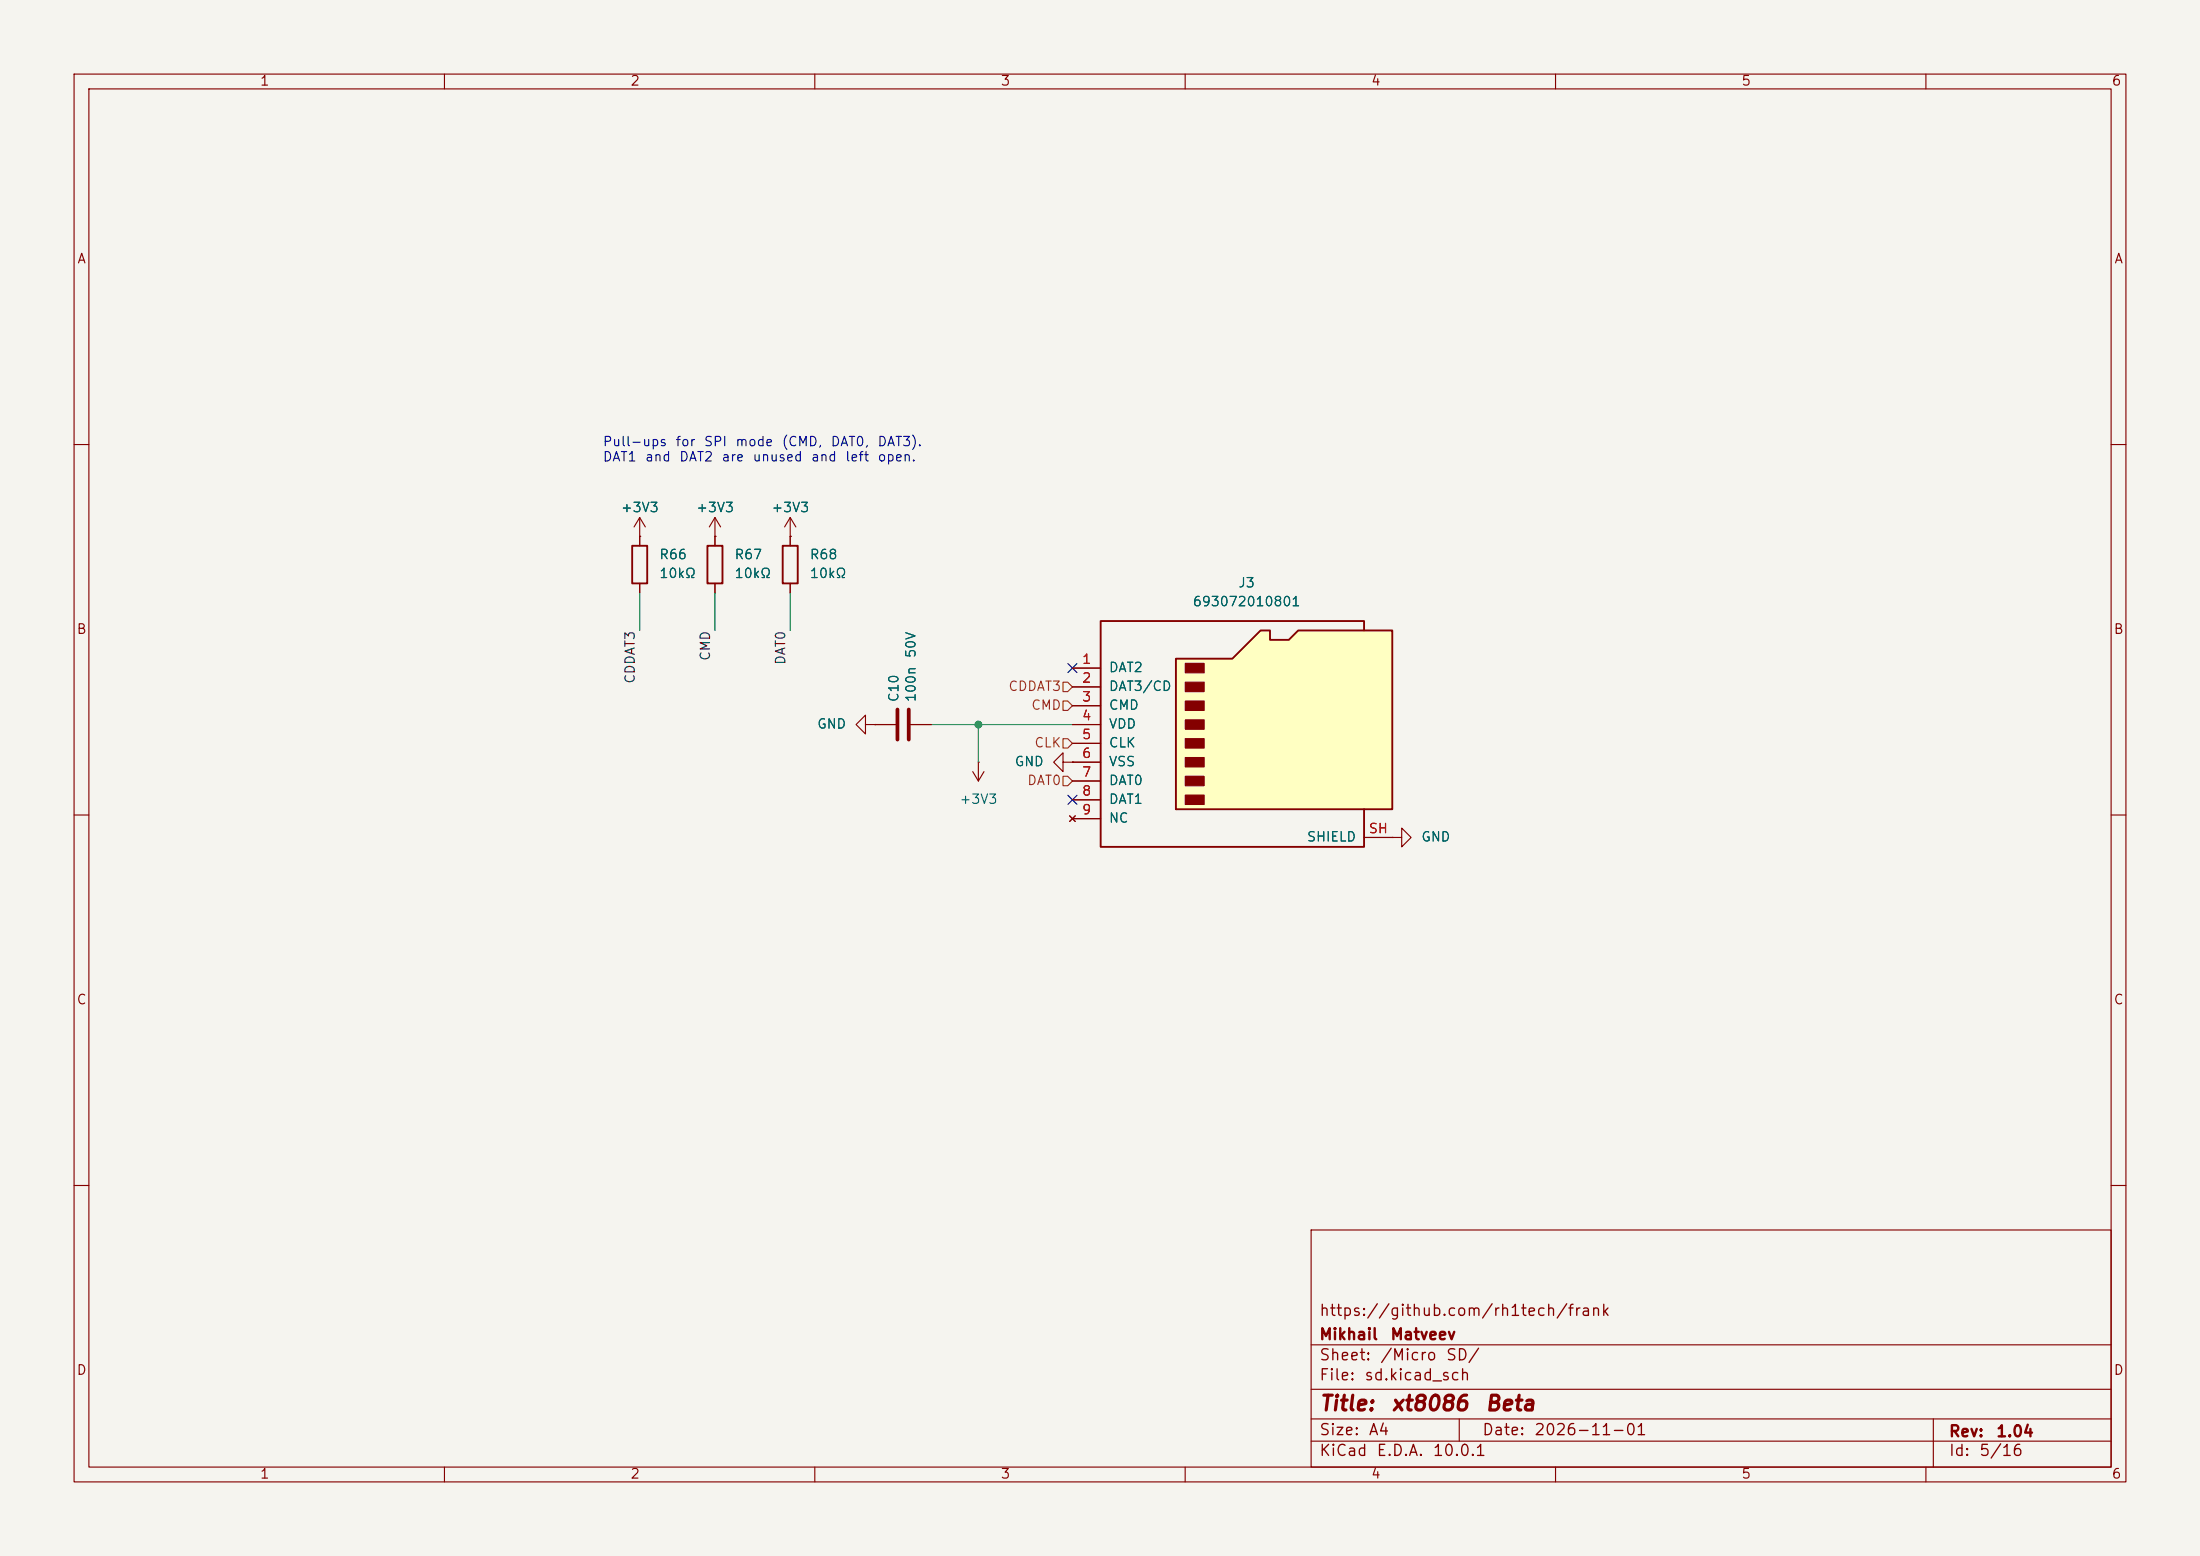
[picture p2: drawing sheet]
(kicad_sch
 (version 20260306)
 (generator "eeschema")
 (generator_version "10.0")
 (paper "A4")
 (title_block
  (title "${NAME} ${MODEL}")
  (date "${DATE}")
  (rev "${VERSION}")
  (company "Mikhail Matveev")
  (comment 1 "https://github.com/rh1tech/frank"))
 (lib_symbols
  (symbol "xt8086:+3V3"
   (power global)
   (pin_numbers (hide yes))
   (pin_names
    (offset 0) (hide yes)) (exclude_from_sim no) (in_bom yes) (on_board yes)
   (in_pos_files yes)
   (duplicate_pin_numbers_are_jumpers no)
   (property "Reference" "#PWR" (at 0 -3.81 0) (show_name no) (do_not_autoplace no) (hide yes) (effects (font (size 1.27 1.27))))
   (property "Value" "+3V3" (at 0 3.556 0) (show_name no) (do_not_autoplace no) (effects (font (size 1.27 1.27))))
   (property "Footprint" "" (at 0 0 0) (show_name no) (do_not_autoplace no) (hide yes) (effects (font (size 1.27 1.27))))
   (property "Datasheet" "" (at 0 0 0) (show_name no) (do_not_autoplace no) (hide yes) (effects (font (size 1.27 1.27))))
   (property "Description" "Power symbol creates a global label with name \"+3V3\"" (at 0 0 0) (show_name no) (do_not_autoplace no) (hide yes) (effects (font (size 1.27 1.27))))
   (symbol "+3V3_0_1"
    (polyline (pts (xy -0.762 1.27) (xy 0 2.54)) (stroke (width 0) (type default)) (fill (type none)))
    (polyline (pts (xy 0 2.54) (xy 0.762 1.27)) (stroke (width 0) (type default)) (fill (type none)))
    (polyline (pts (xy 0 0) (xy 0 2.54)) (stroke (width 0) (type default)) (fill (type none))))
   (symbol "+3V3_1_1"
    (pin power_in line (at 0 0 90) (length 0) (name "" (effects (font (size 1.27 1.27)))) (number "1" (effects (font (size 1.27 1.27))))))
   (embedded_fonts no))
  (symbol "xt8086:C"
   (pin_numbers (hide yes))
   (pin_names
    (offset 0.254)) (exclude_from_sim no) (in_bom yes) (on_board yes)
   (in_pos_files yes)
   (duplicate_pin_numbers_are_jumpers no)
   (property "Reference" "C" (at 0.635 2.54 0) (show_name no) (do_not_autoplace no) (effects (font (size 1.27 1.27)) (justify left)))
   (property "Value" "C" (at 0.635 -2.54 0) (show_name no) (do_not_autoplace no) (effects (font (size 1.27 1.27)) (justify left)))
   (property "Footprint" "" (at 0.9652 -3.81 0) (show_name no) (do_not_autoplace no) (hide yes) (effects (font (size 1.27 1.27))))
   (property "Datasheet" "" (at 0 0 0) (show_name no) (do_not_autoplace no) (hide yes) (effects (font (size 1.27 1.27))))
   (property "Description" "Unpolarized capacitor" (at 0 0 0) (show_name no) (do_not_autoplace no) (hide yes) (effects (font (size 1.27 1.27))))
   (symbol "C_0_1"
    (polyline (pts (xy -2.032 0.762) (xy 2.032 0.762)) (stroke (width 0.508) (type default)) (fill (type none)))
    (polyline (pts (xy -2.032 -0.762) (xy 2.032 -0.762)) (stroke (width 0.508) (type default)) (fill (type none))))
   (symbol "C_1_1"
    (pin passive line (at 0 3.81 270) (length 2.794) (name "" (effects (font (size 1.27 1.27)))) (number "1" (effects (font (size 1.27 1.27)))))
    (pin passive line (at 0 -3.81 90) (length 2.794) (name "" (effects (font (size 1.27 1.27)))) (number "2" (effects (font (size 1.27 1.27))))))
   (embedded_fonts no))
  (symbol "xt8086:GND"
   (power global)
   (pin_numbers (hide yes))
   (pin_names
    (offset 0) (hide yes)) (exclude_from_sim no) (in_bom yes) (on_board yes)
   (in_pos_files yes)
   (duplicate_pin_numbers_are_jumpers no)
   (property "Reference" "#PWR" (at 0 -6.35 0) (show_name no) (do_not_autoplace no) (hide yes) (effects (font (size 1.27 1.27))))
   (property "Value" "GND" (at 0 -3.81 0) (show_name no) (do_not_autoplace no) (effects (font (size 1.27 1.27))))
   (property "Footprint" "" (at 0 0 0) (show_name no) (do_not_autoplace no) (hide yes) (effects (font (size 1.27 1.27))))
   (property "Datasheet" "" (at 0 0 0) (show_name no) (do_not_autoplace no) (hide yes) (effects (font (size 1.27 1.27))))
   (property "Description" "Power symbol creates a global label with name \"GND\" , ground" (at 0 0 0) (show_name no) (do_not_autoplace no) (hide yes) (effects (font (size 1.27 1.27))))
   (symbol "GND_0_1"
    (polyline (pts (xy 0 0) (xy 0 -1.27) (xy 1.27 -1.27) (xy 0 -2.54) (xy -1.27 -1.27) (xy 0 -1.27)) (stroke (width 0) (type default)) (fill (type none))))
   (symbol "GND_1_1"
    (pin power_in line (at 0 0 270) (length 0) (name "" (effects (font (size 1.27 1.27)))) (number "1" (effects (font (size 1.27 1.27))))))
   (embedded_fonts no))
  (symbol "xt8086:Micro_SD_Card"
   (pin_names
    (offset 1.016)) (exclude_from_sim no) (in_bom yes) (on_board yes)
   (in_pos_files yes)
   (duplicate_pin_numbers_are_jumpers no)
   (property "Reference" "J" (at -16.51 15.24 0) (show_name no) (do_not_autoplace no) (effects (font (size 1.27 1.27))))
   (property "Value" "Micro_SD_Card" (at 16.51 15.24 0) (show_name no) (do_not_autoplace no) (effects (font (size 1.27 1.27)) (justify right)))
   (property "Footprint" "" (at 29.21 7.62 0) (show_name no) (do_not_autoplace no) (hide yes) (effects (font (size 1.27 1.27))))
   (property "Datasheet" "https://www.we-online.com/components/products/datasheet/693072010801.pdf" (at 0 0 0) (show_name no) (do_not_autoplace no) (hide yes) (effects (font (size 1.27 1.27))))
   (property "Description" "Micro SD Card Socket" (at 0 0 0) (show_name no) (do_not_autoplace no) (hide yes) (effects (font (size 1.27 1.27))))
   (symbol "Micro_SD_Card_0_1"
    (polyline (pts (xy -8.89 -11.43) (xy -8.89 8.89) (xy -1.27 8.89) (xy 2.54 12.7) (xy 3.81 12.7) (xy 3.81 11.43) (xy 6.35 11.43) (xy 7.62 12.7) (xy 20.32 12.7) (xy 20.32 -11.43) (xy -8.89 -11.43)) (stroke (width 0.254) (type default)) (fill (type background)))
    (rectangle (start -7.62 8.255) (end -5.08 6.985) (stroke (width 0) (type default)) (fill (type outline)))
    (rectangle (start -7.62 5.715) (end -5.08 4.445) (stroke (width 0) (type default)) (fill (type outline)))
    (rectangle (start -7.62 3.175) (end -5.08 1.905) (stroke (width 0) (type default)) (fill (type outline)))
    (rectangle (start -7.62 0.635) (end -5.08 -0.635) (stroke (width 0) (type default)) (fill (type outline)))
    (rectangle (start -7.62 -1.905) (end -5.08 -3.175) (stroke (width 0) (type default)) (fill (type outline)))
    (rectangle (start -7.62 -4.445) (end -5.08 -5.715) (stroke (width 0) (type default)) (fill (type outline)))
    (rectangle (start -7.62 -6.985) (end -5.08 -8.255) (stroke (width 0) (type default)) (fill (type outline)))
    (rectangle (start -7.62 -9.525) (end -5.08 -10.795) (stroke (width 0) (type default)) (fill (type outline)))
    (polyline (pts (xy 16.51 12.7) (xy 16.51 13.97) (xy -19.05 13.97) (xy -19.05 -16.51) (xy 16.51 -16.51) (xy 16.51 -11.43)) (stroke (width 0.254) (type default)) (fill (type none))))
   (symbol "Micro_SD_Card_1_1"
    (pin bidirectional line (at -22.86 7.62 0) (length 3.81) (name "DAT2" (effects (font (size 1.27 1.27)))) (number "1" (effects (font (size 1.27 1.27)))))
    (pin bidirectional line (at -22.86 5.08 0) (length 3.81) (name "DAT3/CD" (effects (font (size 1.27 1.27)))) (number "2" (effects (font (size 1.27 1.27)))))
    (pin input line (at -22.86 2.54 0) (length 3.81) (name "CMD" (effects (font (size 1.27 1.27)))) (number "3" (effects (font (size 1.27 1.27)))))
    (pin passive line (at -22.86 0 0) (length 3.81) (name "VDD" (effects (font (size 1.27 1.27)))) (number "4" (effects (font (size 1.27 1.27)))))
    (pin input line (at -22.86 -2.54 0) (length 3.81) (name "CLK" (effects (font (size 1.27 1.27)))) (number "5" (effects (font (size 1.27 1.27)))))
    (pin passive line (at -22.86 -5.08 0) (length 3.81) (name "VSS" (effects (font (size 1.27 1.27)))) (number "6" (effects (font (size 1.27 1.27)))))
    (pin bidirectional line (at -22.86 -7.62 0) (length 3.81) (name "DAT0" (effects (font (size 1.27 1.27)))) (number "7" (effects (font (size 1.27 1.27)))))
    (pin bidirectional line (at -22.86 -10.16 0) (length 3.81) (name "DAT1" (effects (font (size 1.27 1.27)))) (number "8" (effects (font (size 1.27 1.27)))))
    (pin no_connect line (at -22.86 -12.7 0) (length 3.81) (name "NC" (effects (font (size 1.27 1.27)))) (number "9" (effects (font (size 1.27 1.27)))))
    (pin passive line (at 20.32 -15.24 180) (length 3.81) (name "SHIELD" (effects (font (size 1.27 1.27)))) (number "SH" (effects (font (size 1.27 1.27))))))
   (embedded_fonts no))
  (symbol "xt8086:R"
   (pin_numbers (hide yes))
   (pin_names
    (offset 0)) (exclude_from_sim no) (in_bom yes) (on_board yes)
   (in_pos_files yes)
   (duplicate_pin_numbers_are_jumpers no)
   (property "Reference" "R" (at 2.032 0 90) (show_name no) (do_not_autoplace no) (effects (font (size 1.27 1.27))))
   (property "Value" "R" (at 0 0 90) (show_name no) (do_not_autoplace no) (effects (font (size 1.27 1.27))))
   (property "Footprint" "" (at -1.778 0 90) (show_name no) (do_not_autoplace no) (hide yes) (effects (font (size 1.27 1.27))))
   (property "Datasheet" "" (at 0 0 0) (show_name no) (do_not_autoplace no) (hide yes) (effects (font (size 1.27 1.27))))
   (property "Description" "Resistor" (at 0 0 0) (show_name no) (do_not_autoplace no) (hide yes) (effects (font (size 1.27 1.27))))
   (symbol "R_0_1"
    (rectangle (start -1.016 -2.54) (end 1.016 2.54) (stroke (width 0.254) (type default)) (fill (type none))))
   (symbol "R_1_1"
    (pin passive line (at 0 3.81 270) (length 1.27) (name "" (effects (font (size 1.27 1.27)))) (number "1" (effects (font (size 1.27 1.27)))))
    (pin passive line (at 0 -3.81 90) (length 1.27) (name "" (effects (font (size 1.27 1.27)))) (number "2" (effects (font (size 1.27 1.27))))))
   (embedded_fonts no)))
 (text "Pull-ups for SPI mode (CMD, DAT0, DAT3).\nDAT1 and DAT2 are unused and left open."
  (exclude_from_sim no)
  (at 81.28 60.96 0)
  (effects (font (size 1.27 1.27)) (justify left)))
 (junction
  (at 132.08 97.79)
  (diameter 0)
  (color 0 0 0 0))
 (no_connect
  (at 144.78 107.95))
 (no_connect
  (at 144.78 90.17))
 (wire
  (pts (xy 106.68 80.01) (xy 106.68 85.09))
  (stroke (width 0) (type default)))
 (wire
  (pts (xy 86.36 80.01) (xy 86.36 85.09))
  (stroke (width 0) (type default)))
 (wire
  (pts (xy 96.52 80.01) (xy 96.52 85.09))
  (stroke (width 0) (type default)))
 (wire
  (pts (xy 132.08 97.79) (xy 125.73 97.79))
  (stroke (width 0) (type default)))
 (wire
  (pts (xy 132.08 97.79) (xy 144.78 97.79))
  (stroke (width 0) (type default)))
 (wire
  (pts (xy 132.08 102.87) (xy 132.08 97.79))
  (stroke (width 0) (type default)))
 (label "DAT0"
  (at 106.68 85.09 270)
  (effects (font (size 1.27 1.27)) (justify right bottom)))
 (label "CDDAT3"
  (at 86.36 85.09 270)
  (effects (font (size 1.27 1.27)) (justify right bottom)))
 (label "CMD"
  (at 96.52 85.09 270)
  (effects (font (size 1.27 1.27)) (justify right bottom)))
 (hierarchical_label "CMD"
  (shape input)
  (at 144.78 95.25 180)
  (effects (font (size 1.27 1.27)) (justify right)))
 (hierarchical_label "DAT0"
  (shape input)
  (at 144.78 105.41 180)
  (effects (font (size 1.27 1.27)) (justify right)))
 (hierarchical_label "CDDAT3"
  (shape input)
  (at 144.78 92.71 180)
  (effects (font (size 1.27 1.27)) (justify right)))
 (hierarchical_label "CLK"
  (shape input)
  (at 144.78 100.33 180)
  (effects (font (size 1.27 1.27)) (justify right)))
 (symbol
  (lib_id "xt8086:+3V3")
  (at 86.36 72.39 0)
  (unit 1)
  (body_style 1)
  (exclude_from_sim no)
  (in_bom yes)
  (on_board yes)
  (in_pos_files no)
  (dnp no)
  (property "Reference" "#PWR0222" (at 86.36 68.58 0) (hide yes) (show_name no) (do_not_autoplace no) (effects (font (size 1.27 1.27))))
  (property "Value" "+3V3" (at 86.36 68.58 0) (show_name no) (do_not_autoplace no) (effects (font (size 1.27 1.27))))
  (property "Footprint" "" (at 86.36 72.39 0) (hide yes) (show_name no) (do_not_autoplace no) (effects (font (size 1.27 1.27))))
  (property "Datasheet" "" (at 86.36 72.39 0) (hide yes) (show_name no) (do_not_autoplace no) (effects (font (size 1.27 1.27))))
  (property "Description" "Power symbol creates a global label with name \"+3V3\"" (at 236.22 80.01 0) (hide yes) (show_name no) (do_not_autoplace no) (effects (font (size 1.27 1.27))))
  (pin "1"))
 (symbol
  (lib_id "xt8086:C")
  (at 121.92 97.79 90)
  (unit 1)
  (body_style 1)
  (exclude_from_sim no)
  (in_bom yes)
  (on_board yes)
  (in_pos_files yes)
  (dnp no)
  (property "Reference" "C10" (at 120.7516 94.869 0) (show_name no) (do_not_autoplace no) (effects (font (size 1.27 1.27)) (justify left)))
  (property "Value" "100n 50V" (at 123.063 94.869 0) (show_name no) (do_not_autoplace no) (effects (font (size 1.27 1.27)) (justify left)))
  (property "Footprint" "xt8086:C_0603_1608Metric" (at 125.73 96.8248 0) (hide yes) (show_name no) (do_not_autoplace no) (effects (font (size 1.27 1.27))))
  (property "Datasheet" "" (at 121.92 97.79 0) (hide yes) (show_name no) (do_not_autoplace no) (effects (font (size 1.27 1.27))))
  (property "Description" "Unpolarized capacitor" (at 121.92 97.79 0) (hide yes) (show_name no) (do_not_autoplace no) (effects (font (size 1.27 1.27))))
  (property "LCSC" "C14663" (at 121.92 97.79 0) (hide yes) (show_name no) (do_not_autoplace no) (effects (font (size 1.27 1.27))))
  (property "AliExpress" "https://www.aliexpress.com/item/33008008276.html" (at 121.92 97.79 0) (hide yes) (show_name no) (do_not_autoplace no) (effects (font (size 1.27 1.27))))
  (pin "1")
  (pin "2"))
 (symbol
  (lib_id "xt8086:+3V3")
  (at 96.52 72.39 0)
  (unit 1)
  (body_style 1)
  (exclude_from_sim no)
  (in_bom yes)
  (on_board yes)
  (in_pos_files no)
  (dnp no)
  (property "Reference" "#PWR0223" (at 96.52 68.58 0) (hide yes) (show_name no) (do_not_autoplace no) (effects (font (size 1.27 1.27))))
  (property "Value" "+3V3" (at 96.52 68.58 0) (show_name no) (do_not_autoplace no) (effects (font (size 1.27 1.27))))
  (property "Footprint" "" (at 96.52 72.39 0) (hide yes) (show_name no) (do_not_autoplace no) (effects (font (size 1.27 1.27))))
  (property "Datasheet" "" (at 96.52 72.39 0) (hide yes) (show_name no) (do_not_autoplace no) (effects (font (size 1.27 1.27))))
  (property "Description" "Power symbol creates a global label with name \"+3V3\"" (at 236.22 80.01 0) (hide yes) (show_name no) (do_not_autoplace no) (effects (font (size 1.27 1.27))))
  (pin "1"))
 (symbol
  (lib_id "xt8086:+3V3")
  (at 132.08 102.87 180)
  (unit 1)
  (body_style 1)
  (exclude_from_sim no)
  (in_bom yes)
  (on_board yes)
  (in_pos_files yes)
  (dnp no)
  (fields_autoplaced yes)
  (property "Reference" "#PWR048" (at 132.08 99.06 0) (hide yes) (show_name no) (do_not_autoplace no) (effects (font (size 1.27 1.27))))
  (property "Value" "+3V3" (at 132.08 107.95 0) (show_name no) (do_not_autoplace no) (effects (font (size 1.27 1.27))))
  (property "Footprint" "" (at 132.08 102.87 0) (hide yes) (show_name no) (do_not_autoplace no) (effects (font (size 1.27 1.27))))
  (property "Datasheet" "" (at 132.08 102.87 0) (hide yes) (show_name no) (do_not_autoplace no) (effects (font (size 1.27 1.27))))
  (property "Description" "Power symbol creates a global label with name \"+3V3\"" (at 132.08 102.87 0) (hide yes) (show_name no) (do_not_autoplace no) (effects (font (size 1.27 1.27))))
  (pin "1"))
 (symbol
  (lib_id "xt8086:GND")
  (at 118.11 97.79 270)
  (unit 1)
  (body_style 1)
  (exclude_from_sim no)
  (in_bom yes)
  (on_board yes)
  (in_pos_files yes)
  (dnp no)
  (fields_autoplaced yes)
  (property "Reference" "#PWR044" (at 111.76 97.79 0) (hide yes) (show_name no) (do_not_autoplace no) (effects (font (size 1.27 1.27))))
  (property "Value" "GND" (at 114.3 97.7899 90) (show_name no) (do_not_autoplace no) (effects (font (size 1.27 1.27)) (justify right)))
  (property "Footprint" "" (at 118.11 97.79 0) (hide yes) (show_name no) (do_not_autoplace no) (effects (font (size 1.27 1.27))))
  (property "Datasheet" "" (at 118.11 97.79 0) (hide yes) (show_name no) (do_not_autoplace no) (effects (font (size 1.27 1.27))))
  (property "Description" "Power symbol creates a global label with name \"GND\" , ground" (at 118.11 97.79 0) (hide yes) (show_name no) (do_not_autoplace no) (effects (font (size 1.27 1.27))))
  (pin "1"))
 (symbol
  (lib_id "xt8086:R")
  (at 96.52 76.2 0)
  (unit 1)
  (body_style 1)
  (exclude_from_sim no)
  (in_bom yes)
  (on_board yes)
  (in_pos_files yes)
  (dnp no)
  (property "Reference" "R67" (at 99.06 74.93 0) (show_name no) (do_not_autoplace no) (effects (font (size 1.27 1.27)) (justify left)))
  (property "Value" "10kΩ" (at 99.06 77.47 0) (show_name no) (do_not_autoplace no) (effects (font (size 1.27 1.27)) (justify left)))
  (property "Footprint" "xt8086:R_0603_1608Metric" (at 96.52 76.2 0) (hide yes) (show_name no) (do_not_autoplace no) (effects (font (size 1.27 1.27))))
  (property "Datasheet" "" (at 96.52 76.2 0) (hide yes) (show_name no) (do_not_autoplace no) (effects (font (size 1.27 1.27))))
  (property "Description" "Resistor" (at 96.52 76.2 0) (hide yes) (show_name no) (do_not_autoplace no) (effects (font (size 1.27 1.27))))
  (property "LCSC" "C25804" (at 96.52 76.2 0) (hide yes) (show_name no) (do_not_autoplace no) (effects (font (size 1.27 1.27))))
  (pin "1")
  (pin "2"))
 (symbol
  (lib_id "xt8086:+3V3")
  (at 106.68 72.39 0)
  (unit 1)
  (body_style 1)
  (exclude_from_sim no)
  (in_bom yes)
  (on_board yes)
  (in_pos_files no)
  (dnp no)
  (property "Reference" "#PWR0224" (at 106.68 68.58 0) (hide yes) (show_name no) (do_not_autoplace no) (effects (font (size 1.27 1.27))))
  (property "Value" "+3V3" (at 106.68 68.58 0) (show_name no) (do_not_autoplace no) (effects (font (size 1.27 1.27))))
  (property "Footprint" "" (at 106.68 72.39 0) (hide yes) (show_name no) (do_not_autoplace no) (effects (font (size 1.27 1.27))))
  (property "Datasheet" "" (at 106.68 72.39 0) (hide yes) (show_name no) (do_not_autoplace no) (effects (font (size 1.27 1.27))))
  (property "Description" "Power symbol creates a global label with name \"+3V3\"" (at 236.22 80.01 0) (hide yes) (show_name no) (do_not_autoplace no) (effects (font (size 1.27 1.27))))
  (pin "1"))
 (symbol
  (lib_id "xt8086:GND")
  (at 187.96 113.03 90)
  (unit 1)
  (body_style 1)
  (exclude_from_sim no)
  (in_bom yes)
  (on_board yes)
  (in_pos_files yes)
  (dnp no)
  (fields_autoplaced yes)
  (property "Reference" "#PWR051" (at 194.31 113.03 0) (hide yes) (show_name no) (do_not_autoplace no) (effects (font (size 1.27 1.27))))
  (property "Value" "GND" (at 191.77 113.0299 90) (show_name no) (do_not_autoplace no) (effects (font (size 1.27 1.27)) (justify right)))
  (property "Footprint" "" (at 187.96 113.03 0) (hide yes) (show_name no) (do_not_autoplace no) (effects (font (size 1.27 1.27))))
  (property "Datasheet" "" (at 187.96 113.03 0) (hide yes) (show_name no) (do_not_autoplace no) (effects (font (size 1.27 1.27))))
  (property "Description" "Power symbol creates a global label with name \"GND\" , ground" (at 187.96 113.03 0) (hide yes) (show_name no) (do_not_autoplace no) (effects (font (size 1.27 1.27))))
  (pin "1"))
 (symbol
  (lib_id "xt8086:R")
  (at 106.68 76.2 0)
  (unit 1)
  (body_style 1)
  (exclude_from_sim no)
  (in_bom yes)
  (on_board yes)
  (in_pos_files yes)
  (dnp no)
  (property "Reference" "R68" (at 109.22 74.93 0) (show_name no) (do_not_autoplace no) (effects (font (size 1.27 1.27)) (justify left)))
  (property "Value" "10kΩ" (at 109.22 77.47 0) (show_name no) (do_not_autoplace no) (effects (font (size 1.27 1.27)) (justify left)))
  (property "Footprint" "xt8086:R_0603_1608Metric" (at 106.68 76.2 0) (hide yes) (show_name no) (do_not_autoplace no) (effects (font (size 1.27 1.27))))
  (property "Datasheet" "" (at 106.68 76.2 0) (hide yes) (show_name no) (do_not_autoplace no) (effects (font (size 1.27 1.27))))
  (property "Description" "Resistor" (at 106.68 76.2 0) (hide yes) (show_name no) (do_not_autoplace no) (effects (font (size 1.27 1.27))))
  (property "LCSC" "C25804" (at 106.68 76.2 0) (hide yes) (show_name no) (do_not_autoplace no) (effects (font (size 1.27 1.27))))
  (pin "1")
  (pin "2"))
 (symbol
  (lib_id "xt8086:GND")
  (at 144.78 102.87 270)
  (unit 1)
  (body_style 1)
  (exclude_from_sim no)
  (in_bom yes)
  (on_board yes)
  (in_pos_files yes)
  (dnp no)
  (fields_autoplaced yes)
  (property "Reference" "#PWR049" (at 138.43 102.87 0) (hide yes) (show_name no) (do_not_autoplace no) (effects (font (size 1.27 1.27))))
  (property "Value" "GND" (at 140.97 102.8699 90) (show_name no) (do_not_autoplace no) (effects (font (size 1.27 1.27)) (justify right)))
  (property "Footprint" "" (at 144.78 102.87 0) (hide yes) (show_name no) (do_not_autoplace no) (effects (font (size 1.27 1.27))))
  (property "Datasheet" "" (at 144.78 102.87 0) (hide yes) (show_name no) (do_not_autoplace no) (effects (font (size 1.27 1.27))))
  (property "Description" "Power symbol creates a global label with name \"GND\" , ground" (at 144.78 102.87 0) (hide yes) (show_name no) (do_not_autoplace no) (effects (font (size 1.27 1.27))))
  (pin "1"))
 (symbol
  (lib_id "xt8086:Micro_SD_Card")
  (at 167.64 97.79 0)
  (unit 1)
  (body_style 1)
  (exclude_from_sim no)
  (in_bom yes)
  (on_board yes)
  (in_pos_files yes)
  (dnp no)
  (fields_autoplaced yes)
  (property "Reference" "J3" (at 168.275 78.74 0) (show_name no) (do_not_autoplace no) (effects (font (size 1.27 1.27))))
  (property "Value" "693072010801" (at 168.275 81.28 0) (show_name no) (do_not_autoplace no) (effects (font (size 1.27 1.27))))
  (property "Footprint" "xt8086:MicroSD_SMD_Long" (at 196.85 90.17 0) (hide yes) (show_name no) (do_not_autoplace no) (effects (font (size 1.27 1.27))))
  (property "Datasheet" "https://www.we-online.com/components/products/datasheet/693072010801.pdf" (at 167.64 97.79 0) (hide yes) (show_name no) (do_not_autoplace no) (effects (font (size 1.27 1.27))))
  (property "Description" "Micro SD Card Socket" (at 167.64 97.79 0) (hide yes) (show_name no) (do_not_autoplace no) (effects (font (size 1.27 1.27))))
  (property "LCSC" "C5912397" (at 167.64 97.79 0) (hide yes) (show_name no) (do_not_autoplace no) (effects (font (size 1.27 1.27))))
  (property "AliExpress" "https://www.aliexpress.com/item/1005004214252441.html" (at 167.64 97.79 0) (hide yes) (show_name no) (do_not_autoplace no) (effects (font (size 1.27 1.27))))
  (pin "1")
  (pin "2")
  (pin "3")
  (pin "4")
  (pin "5")
  (pin "6")
  (pin "7")
  (pin "8")
  (pin "SH")
  (pin "9"))
 (symbol
  (lib_id "xt8086:R")
  (at 86.36 76.2 0)
  (unit 1)
  (body_style 1)
  (exclude_from_sim no)
  (in_bom yes)
  (on_board yes)
  (in_pos_files yes)
  (dnp no)
  (property "Reference" "R66" (at 88.9 74.93 0) (show_name no) (do_not_autoplace no) (effects (font (size 1.27 1.27)) (justify left)))
  (property "Value" "10kΩ" (at 88.9 77.47 0) (show_name no) (do_not_autoplace no) (effects (font (size 1.27 1.27)) (justify left)))
  (property "Footprint" "xt8086:R_0603_1608Metric" (at 86.36 76.2 0) (hide yes) (show_name no) (do_not_autoplace no) (effects (font (size 1.27 1.27))))
  (property "Datasheet" "" (at 86.36 76.2 0) (hide yes) (show_name no) (do_not_autoplace no) (effects (font (size 1.27 1.27))))
  (property "Description" "Resistor" (at 86.36 76.2 0) (hide yes) (show_name no) (do_not_autoplace no) (effects (font (size 1.27 1.27))))
  (property "LCSC" "C25804" (at 86.36 76.2 0) (hide yes) (show_name no) (do_not_autoplace no) (effects (font (size 1.27 1.27))))
  (pin "1")
  (pin "2")))
